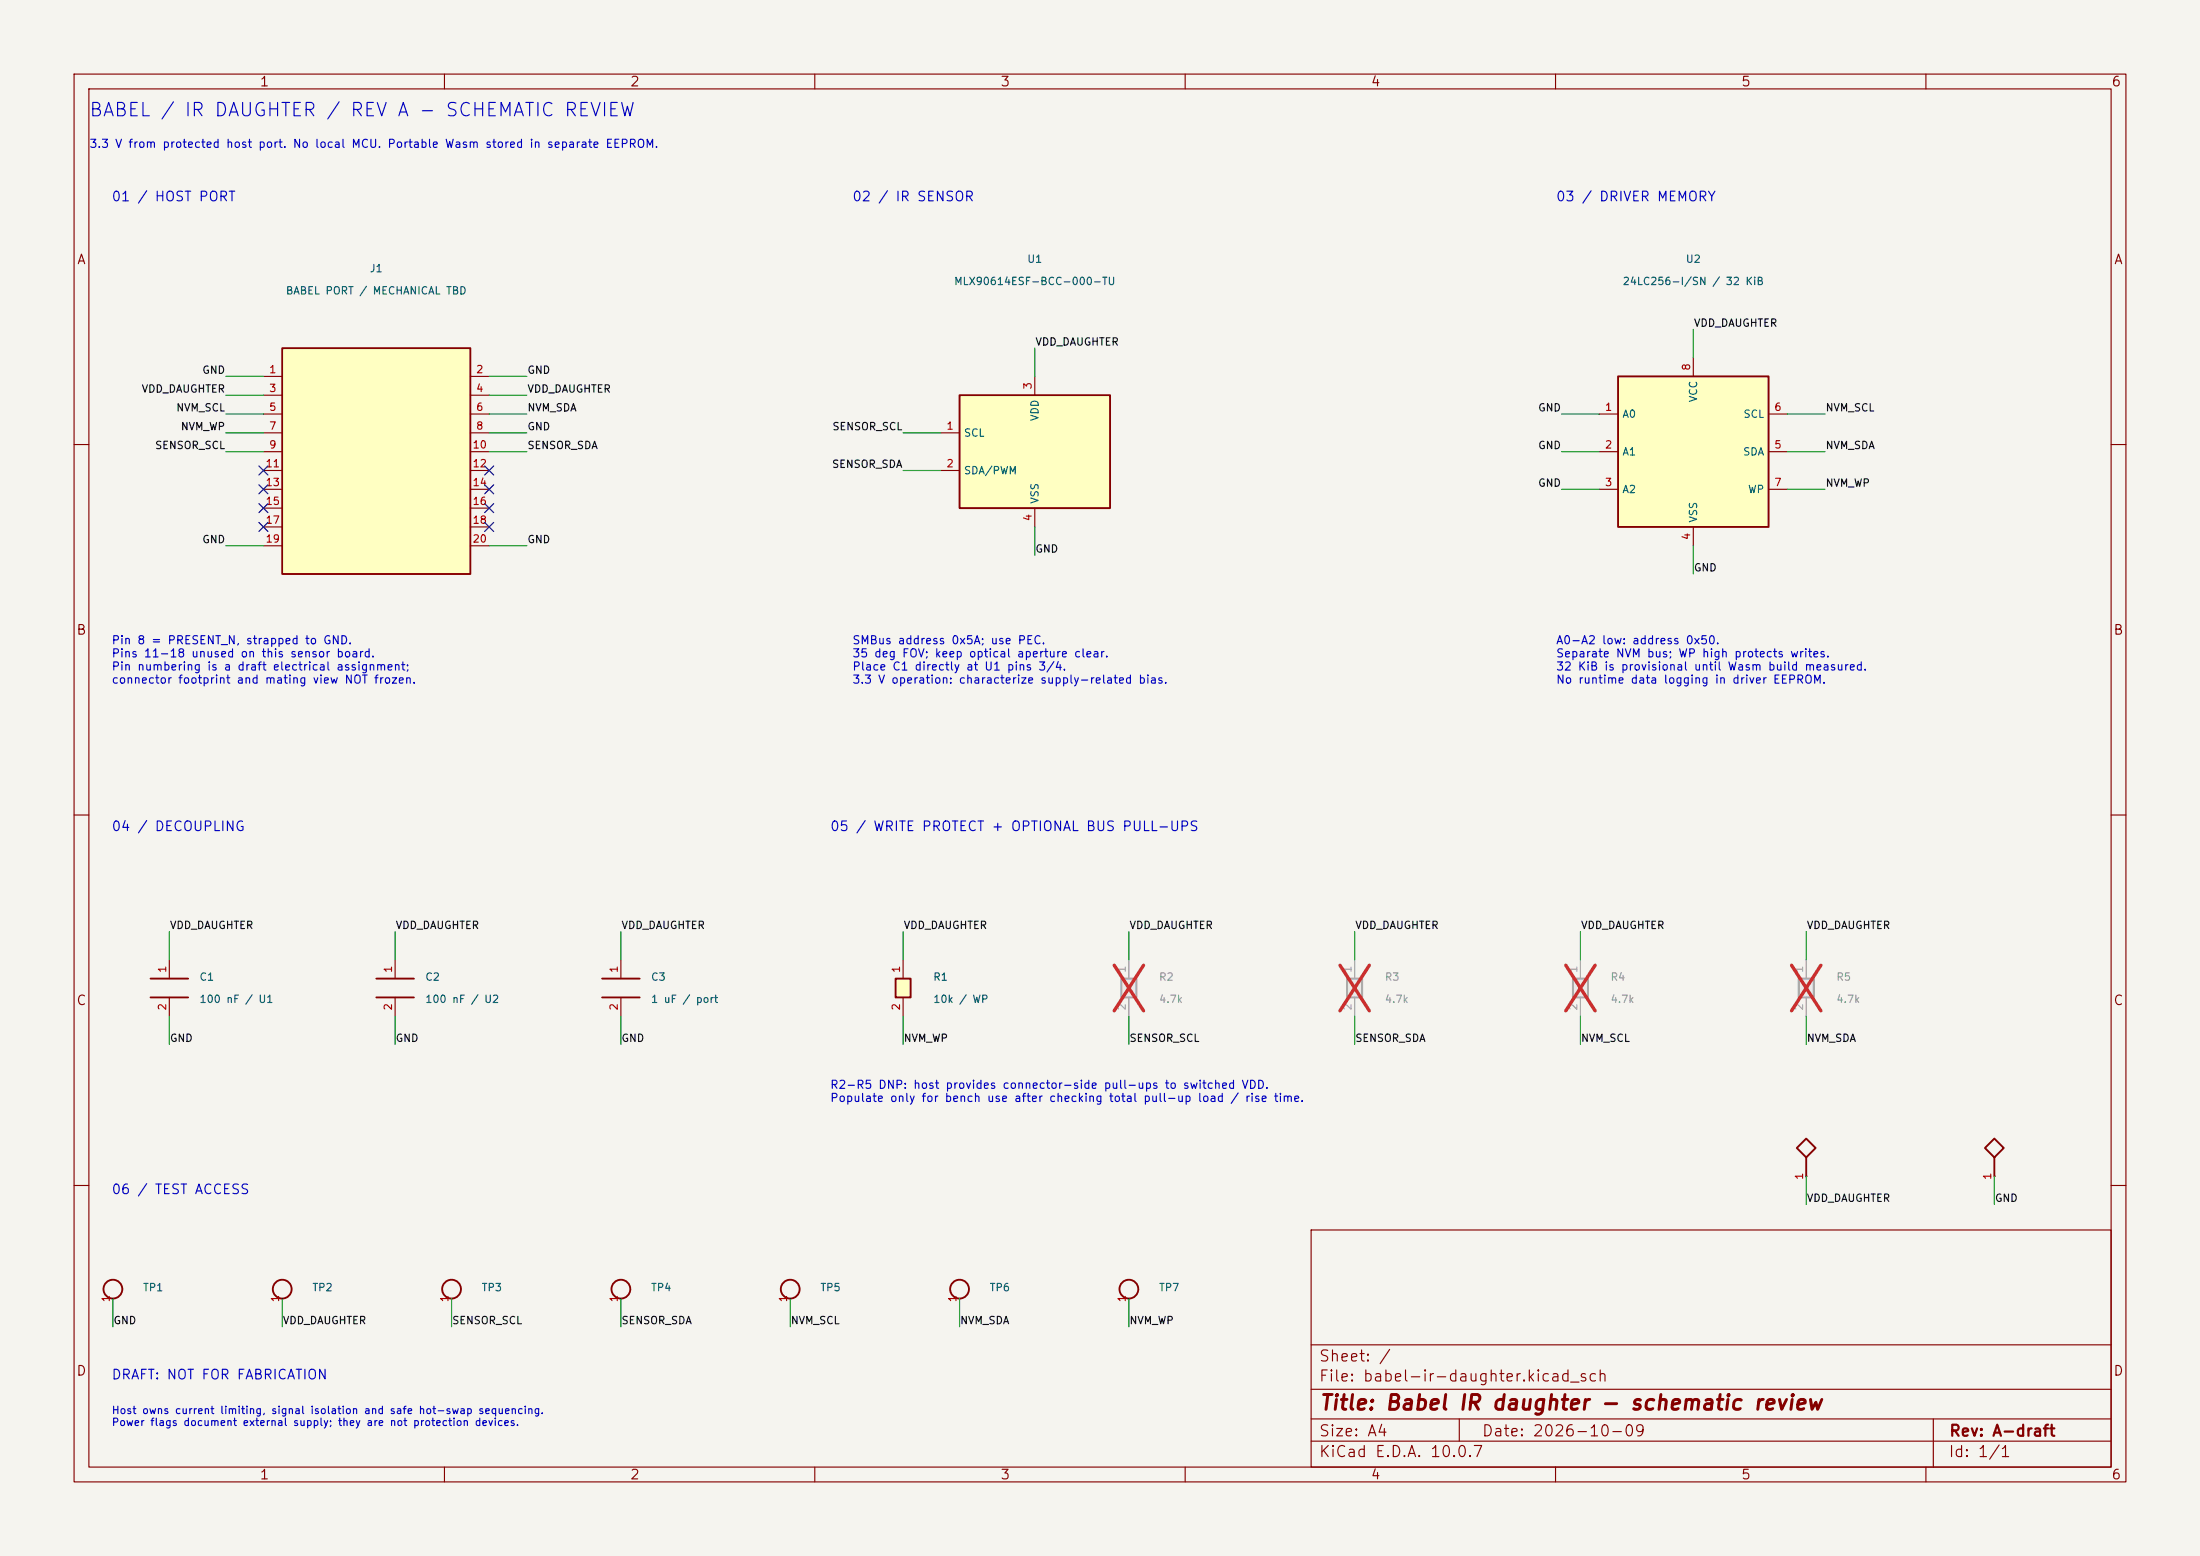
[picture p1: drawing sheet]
(kicad_sch (version 20250114) (generator "eeschema")
 (paper "A4") (title_block (title "Babel IR daughter - schematic review") (date "2026-10-09") (rev "A-draft"))
 (lib_symbols (symbol "Babel_IR:MLX90614_BCC" (pin_names (offset 0.508) ) (in_bom yes) (on_board yes)
   (property "Reference" "U" (at 0 0 0) (effects (font (size 1.0 1.0)) )) (property "Value" "MLX90614_BCC" (at 0 0 0) (effects (font (size 1.0 1.0)) ))
   (property "Footprint" "" (at 0 0 0) (effects (font (size 1.0 1.0)) (hide yes))) (property "Datasheet" "" (at 0 0 0) (effects (font (size 1.0 1.0)) (hide yes)))
   (symbol "MLX90614_BCC_0_1" (rectangle (start -10.16 7.62) (end 10.16 -7.62) (stroke (width 0.254) (type default)) (fill (type background))))
   (symbol "MLX90614_BCC_1_1" (pin input line (at -12.7 2.54 0) (length 2.54) (name "SCL" (effects (font (size 1.0 1.0)) )) (number "1" (effects (font (size 1.0 1.0)) )))(pin bidirectional line (at -12.7 -2.54 0) (length 2.54) (name "SDA/PWM" (effects (font (size 1.0 1.0)) )) (number "2" (effects (font (size 1.0 1.0)) )))(pin power_in line (at 0 10.16 270) (length 2.54) (name "VDD" (effects (font (size 1.0 1.0)) )) (number "3" (effects (font (size 1.0 1.0)) )))(pin power_in line (at 0 -10.16 90) (length 2.54) (name "VSS" (effects (font (size 1.0 1.0)) )) (number "4" (effects (font (size 1.0 1.0)) )))))
(symbol "Babel_IR:24LC256" (pin_names (offset 0.508) ) (in_bom yes) (on_board yes)
   (property "Reference" "U" (at 0 0 0) (effects (font (size 1.0 1.0)) )) (property "Value" "24LC256" (at 0 0 0) (effects (font (size 1.0 1.0)) ))
   (property "Footprint" "" (at 0 0 0) (effects (font (size 1.0 1.0)) (hide yes))) (property "Datasheet" "" (at 0 0 0) (effects (font (size 1.0 1.0)) (hide yes)))
   (symbol "24LC256_0_1" (rectangle (start -10.16 10.16) (end 10.16 -10.16) (stroke (width 0.254) (type default)) (fill (type background))))
   (symbol "24LC256_1_1" (pin input line (at -12.7 5.08 0) (length 2.54) (name "A0" (effects (font (size 1.0 1.0)) )) (number "1" (effects (font (size 1.0 1.0)) )))(pin input line (at -12.7 0 0) (length 2.54) (name "A1" (effects (font (size 1.0 1.0)) )) (number "2" (effects (font (size 1.0 1.0)) )))(pin input line (at -12.7 -5.08 0) (length 2.54) (name "A2" (effects (font (size 1.0 1.0)) )) (number "3" (effects (font (size 1.0 1.0)) )))(pin power_in line (at 0 -12.7 90) (length 2.54) (name "VSS" (effects (font (size 1.0 1.0)) )) (number "4" (effects (font (size 1.0 1.0)) )))(pin bidirectional line (at 12.7 0 180) (length 2.54) (name "SDA" (effects (font (size 1.0 1.0)) )) (number "5" (effects (font (size 1.0 1.0)) )))(pin input line (at 12.7 5.08 180) (length 2.54) (name "SCL" (effects (font (size 1.0 1.0)) )) (number "6" (effects (font (size 1.0 1.0)) )))(pin input line (at 12.7 -5.08 180) (length 2.54) (name "WP" (effects (font (size 1.0 1.0)) )) (number "7" (effects (font (size 1.0 1.0)) )))(pin power_in line (at 0 12.7 270) (length 2.54) (name "VCC" (effects (font (size 1.0 1.0)) )) (number "8" (effects (font (size 1.0 1.0)) )))))
(symbol "Babel_IR:PORT_20" (pin_names (offset 0.508) (hide yes)) (in_bom yes) (on_board yes)
   (property "Reference" "J" (at 0 0 0) (effects (font (size 1.0 1.0)) )) (property "Value" "PORT_20" (at 0 0 0) (effects (font (size 1.0 1.0)) ))
   (property "Footprint" "" (at 0 0 0) (effects (font (size 1.0 1.0)) (hide yes))) (property "Datasheet" "" (at 0 0 0) (effects (font (size 1.0 1.0)) (hide yes)))
   (symbol "PORT_20_0_1" (rectangle (start -12.7 15.24) (end 12.7 -15.24) (stroke (width 0.254) (type default)) (fill (type background))))
   (symbol "PORT_20_1_1" (pin passive line (at -15.24 11.43 0) (length 2.54) (name "1" (effects (font (size 1.0 1.0)) )) (number "1" (effects (font (size 1.0 1.0)) )))(pin passive line (at 15.24 11.43 180) (length 2.54) (name "2" (effects (font (size 1.0 1.0)) )) (number "2" (effects (font (size 1.0 1.0)) )))(pin passive line (at -15.24 8.89 0) (length 2.54) (name "3" (effects (font (size 1.0 1.0)) )) (number "3" (effects (font (size 1.0 1.0)) )))(pin passive line (at 15.24 8.89 180) (length 2.54) (name "4" (effects (font (size 1.0 1.0)) )) (number "4" (effects (font (size 1.0 1.0)) )))(pin passive line (at -15.24 6.35 0) (length 2.54) (name "5" (effects (font (size 1.0 1.0)) )) (number "5" (effects (font (size 1.0 1.0)) )))(pin passive line (at 15.24 6.35 180) (length 2.54) (name "6" (effects (font (size 1.0 1.0)) )) (number "6" (effects (font (size 1.0 1.0)) )))(pin passive line (at -15.24 3.8099999999999996 0) (length 2.54) (name "7" (effects (font (size 1.0 1.0)) )) (number "7" (effects (font (size 1.0 1.0)) )))(pin passive line (at 15.24 3.8099999999999996 180) (length 2.54) (name "8" (effects (font (size 1.0 1.0)) )) (number "8" (effects (font (size 1.0 1.0)) )))(pin passive line (at -15.24 1.2699999999999996 0) (length 2.54) (name "9" (effects (font (size 1.0 1.0)) )) (number "9" (effects (font (size 1.0 1.0)) )))(pin passive line (at 15.24 1.2699999999999996 180) (length 2.54) (name "10" (effects (font (size 1.0 1.0)) )) (number "10" (effects (font (size 1.0 1.0)) )))(pin passive line (at -15.24 -1.2699999999999996 0) (length 2.54) (name "11" (effects (font (size 1.0 1.0)) )) (number "11" (effects (font (size 1.0 1.0)) )))(pin passive line (at 15.24 -1.2699999999999996 180) (length 2.54) (name "12" (effects (font (size 1.0 1.0)) )) (number "12" (effects (font (size 1.0 1.0)) )))(pin passive line (at -15.24 -3.8100000000000005 0) (length 2.54) (name "13" (effects (font (size 1.0 1.0)) )) (number "13" (effects (font (size 1.0 1.0)) )))(pin passive line (at 15.24 -3.8100000000000005 180) (length 2.54) (name "14" (effects (font (size 1.0 1.0)) )) (number "14" (effects (font (size 1.0 1.0)) )))(pin passive line (at -15.24 -6.350000000000001 0) (length 2.54) (name "15" (effects (font (size 1.0 1.0)) )) (number "15" (effects (font (size 1.0 1.0)) )))(pin passive line (at 15.24 -6.350000000000001 180) (length 2.54) (name "16" (effects (font (size 1.0 1.0)) )) (number "16" (effects (font (size 1.0 1.0)) )))(pin passive line (at -15.24 -8.89 0) (length 2.54) (name "17" (effects (font (size 1.0 1.0)) )) (number "17" (effects (font (size 1.0 1.0)) )))(pin passive line (at 15.24 -8.89 180) (length 2.54) (name "18" (effects (font (size 1.0 1.0)) )) (number "18" (effects (font (size 1.0 1.0)) )))(pin passive line (at -15.24 -11.43 0) (length 2.54) (name "19" (effects (font (size 1.0 1.0)) )) (number "19" (effects (font (size 1.0 1.0)) )))(pin passive line (at 15.24 -11.43 180) (length 2.54) (name "20" (effects (font (size 1.0 1.0)) )) (number "20" (effects (font (size 1.0 1.0)) )))))
(symbol "Babel_IR:R" (pin_names (offset 0.508) ) (in_bom yes) (on_board yes)
   (property "Reference" "R" (at 0 0 0) (effects (font (size 1.0 1.0)) )) (property "Value" "R" (at 0 0 0) (effects (font (size 1.0 1.0)) ))
   (property "Footprint" "" (at 0 0 0) (effects (font (size 1.0 1.0)) (hide yes))) (property "Datasheet" "" (at 0 0 0) (effects (font (size 1.0 1.0)) (hide yes)))
   (symbol "R_0_1" (rectangle (start -1.016 1.27) (end 1.016 -1.27) (stroke (width 0.254) (type default)) (fill (type background))))
   (symbol "R_1_1" (pin passive line (at 0 3.81 270) (length 2.54) (name "~" (effects (font (size 1.0 1.0)) )) (number "1" (effects (font (size 1.0 1.0)) )))(pin passive line (at 0 -3.81 90) (length 2.54) (name "~" (effects (font (size 1.0 1.0)) )) (number "2" (effects (font (size 1.0 1.0)) )))))
(symbol "Babel_IR:C" (pin_names (offset 0.508) ) (in_bom yes) (on_board yes)
   (property "Reference" "C" (at 0 0 0) (effects (font (size 1.0 1.0)) )) (property "Value" "C" (at 0 0 0) (effects (font (size 1.0 1.0)) ))
   (property "Footprint" "" (at 0 0 0) (effects (font (size 1.0 1.0)) (hide yes))) (property "Datasheet" "" (at 0 0 0) (effects (font (size 1.0 1.0)) (hide yes)))
   (symbol "C_0_1" (polyline (pts (xy -2.54 -1.27) (xy 2.54 -1.27)) (stroke (width 0.254) (type default)) (fill (type none)))(polyline (pts (xy -2.54 1.27) (xy 2.54 1.27)) (stroke (width 0.254) (type default)) (fill (type none))))
   (symbol "C_1_1" (pin passive line (at 0 3.81 270) (length 2.54) (name "~" (effects (font (size 1.0 1.0)) )) (number "1" (effects (font (size 1.0 1.0)) )))(pin passive line (at 0 -3.81 90) (length 2.54) (name "~" (effects (font (size 1.0 1.0)) )) (number "2" (effects (font (size 1.0 1.0)) )))))
(symbol "Babel_IR:TP" (pin_names (offset 0.508) ) (in_bom yes) (on_board yes)
   (property "Reference" "TP" (at 0 0 0) (effects (font (size 1.0 1.0)) )) (property "Value" "TP" (at 0 0 0) (effects (font (size 1.0 1.0)) ))
   (property "Footprint" "" (at 0 0 0) (effects (font (size 1.0 1.0)) (hide yes))) (property "Datasheet" "" (at 0 0 0) (effects (font (size 1.0 1.0)) (hide yes)))
   (symbol "TP_0_1" (circle (center 0 1.27) (radius 1.27) (stroke (width 0.254) (type default)) (fill (type none))))
   (symbol "TP_1_1" (pin passive line (at 0 0 90) (length 0) (name "~" (effects (font (size 1.0 1.0)) )) (number "1" (effects (font (size 1.0 1.0)) )))))
(symbol "Babel_IR:PWR_FLAG" (pin_names (offset 0.508) ) (in_bom yes) (on_board yes)
   (property "Reference" "#FLG" (at 0 0 0) (effects (font (size 1.0 1.0)) )) (property "Value" "PWR_FLAG" (at 0 0 0) (effects (font (size 1.0 1.0)) ))
   (property "Footprint" "" (at 0 0 0) (effects (font (size 1.0 1.0)) (hide yes))) (property "Datasheet" "" (at 0 0 0) (effects (font (size 1.0 1.0)) (hide yes)))
   (symbol "PWR_FLAG_0_1" (polyline (pts (xy 0 0) (xy 0 2.54) (xy -1.27 3.81) (xy 0 5.08) (xy 1.27 3.81) (xy 0 2.54)) (stroke (width 0.254) (type default)) (fill (type none))))
   (symbol "PWR_FLAG_1_1" (pin power_out line (at 0 0 90) (length 0) (name "~" (effects (font (size 1.0 1.0)) )) (number "1" (effects (font (size 1.0 1.0)) ))))))
 (text "BABEL / IR DAUGHTER / REV A - SCHEMATIC REVIEW" (at 12 14 0) (effects (font (size 1.8 1.8)) (justify left top)))(text "3.3 V from protected host port. No local MCU. Portable Wasm stored in separate EEPROM." (at 12 19 0) (effects (font (size 1.1 1.1)) (justify left top)))(text "01 / HOST PORT" (at 15 26 0) (effects (font (size 1.3 1.3)) (justify left top)))(text "02 / IR SENSOR" (at 115 26 0) (effects (font (size 1.3 1.3)) (justify left top)))(text "03 / DRIVER MEMORY" (at 210 26 0) (effects (font (size 1.3 1.3)) (justify left top)))(symbol (lib_id "Babel_IR:PORT_20") (at 50.8 62.23 0) (unit 1) (in_bom yes) (on_board yes) (dnp no) (property "Reference" "J1" (at 50.8 36.23 0) (effects (font (size 1.0 1.0)) ))(property "Value" "BABEL PORT / MECHANICAL TBD" (at 50.8 39.23 0) (effects (font (size 1.0 1.0)) ))(property "Footprint" "" (at 50.8 62.23 0) (effects (font (size 1.0 1.0)) (hide yes)))(property "Datasheet" "" (at 50.8 62.23 0) (effects (font (size 1.0 1.0)) (hide yes))))(wire (pts (xy 35.56 50.8) (xy 30.48 50.8)) (stroke (width 0) (type default)))(label "GND" (at 30.48 50.8 180) (effects (font (size 1 1)) (justify right bottom)))(wire (pts (xy 66.04 50.8) (xy 71.12 50.8)) (stroke (width 0) (type default)))(label "GND" (at 71.12 50.8 0) (effects (font (size 1 1)) (justify left bottom)))(wire (pts (xy 35.56 53.34) (xy 30.48 53.34)) (stroke (width 0) (type default)))(label "VDD_DAUGHTER" (at 30.48 53.34 180) (effects (font (size 1 1)) (justify right bottom)))(wire (pts (xy 66.04 53.34) (xy 71.12 53.34)) (stroke (width 0) (type default)))(label "VDD_DAUGHTER" (at 71.12 53.34 0) (effects (font (size 1 1)) (justify left bottom)))(wire (pts (xy 35.56 55.88) (xy 30.48 55.88)) (stroke (width 0) (type default)))(label "NVM_SCL" (at 30.48 55.88 180) (effects (font (size 1 1)) (justify right bottom)))(wire (pts (xy 66.04 55.88) (xy 71.12 55.88)) (stroke (width 0) (type default)))(label "NVM_SDA" (at 71.12 55.88 0) (effects (font (size 1 1)) (justify left bottom)))(wire (pts (xy 35.56 58.42) (xy 30.48 58.42)) (stroke (width 0) (type default)))(label "NVM_WP" (at 30.48 58.42 180) (effects (font (size 1 1)) (justify right bottom)))(wire (pts (xy 66.04 58.42) (xy 71.12 58.42)) (stroke (width 0) (type default)))(label "GND" (at 71.12 58.42 0) (effects (font (size 1 1)) (justify left bottom)))(wire (pts (xy 35.56 60.96) (xy 30.48 60.96)) (stroke (width 0) (type default)))(label "SENSOR_SCL" (at 30.48 60.96 180) (effects (font (size 1 1)) (justify right bottom)))(wire (pts (xy 66.04 60.96) (xy 71.12 60.96)) (stroke (width 0) (type default)))(label "SENSOR_SDA" (at 71.12 60.96 0) (effects (font (size 1 1)) (justify left bottom)))(no_connect (at 35.56 63.5))(no_connect (at 66.04 63.5))(no_connect (at 35.56 66.04))(no_connect (at 66.04 66.04))(no_connect (at 35.56 68.58))(no_connect (at 66.04 68.58))(no_connect (at 35.56 71.12))(no_connect (at 66.04 71.12))(wire (pts (xy 35.56 73.66) (xy 30.48 73.66)) (stroke (width 0) (type default)))(label "GND" (at 30.48 73.66 180) (effects (font (size 1 1)) (justify right bottom)))(wire (pts (xy 66.04 73.66) (xy 71.12 73.66)) (stroke (width 0) (type default)))(label "GND" (at 71.12 73.66 0) (effects (font (size 1 1)) (justify left bottom)))(symbol (lib_id "Babel_IR:MLX90614_BCC") (at 139.7 60.96 0) (unit 1) (in_bom yes) (on_board yes) (dnp no) (property "Reference" "U1" (at 139.7 34.96 0) (effects (font (size 1.0 1.0)) ))(property "Value" "MLX90614ESF-BCC-000-TU" (at 139.7 37.96 0) (effects (font (size 1.0 1.0)) ))(property "Footprint" "" (at 139.7 60.96 0) (effects (font (size 1.0 1.0)) (hide yes)))(property "Datasheet" "https://www.melexis.com/-/media/files/documents/datasheets/mlx90614-datasheet-melexis.pdf" (at 139.7 60.96 0) (effects (font (size 1.0 1.0)) (hide yes))))(wire (pts (xy 127.0 58.42) (xy 121.92 58.42)) (stroke (width 0) (type default)))(label "SENSOR_SCL" (at 121.92 58.42 180) (effects (font (size 1 1)) (justify right bottom)))(wire (pts (xy 127.0 63.5) (xy 121.92 63.5)) (stroke (width 0) (type default)))(label "SENSOR_SDA" (at 121.92 63.5 180) (effects (font (size 1 1)) (justify right bottom)))(wire (pts (xy 139.7 50.8) (xy 139.7 46.99)) (stroke (width 0) (type default)))(label "VDD_DAUGHTER" (at 139.7 46.99 0) (effects (font (size 1 1)) (justify left bottom)))(wire (pts (xy 139.7 71.12) (xy 139.7 74.93)) (stroke (width 0) (type default)))(label "GND" (at 139.7 74.93 0) (effects (font (size 1 1)) (justify left bottom)))(symbol (lib_id "Babel_IR:24LC256") (at 228.6 60.96 0) (unit 1) (in_bom yes) (on_board yes) (dnp no) (property "Reference" "U2" (at 228.6 34.96 0) (effects (font (size 1.0 1.0)) ))(property "Value" "24LC256-I/SN / 32 KiB" (at 228.6 37.96 0) (effects (font (size 1.0 1.0)) ))(property "Footprint" "Package_SO:SOIC-8_3.9x4.9mm_P1.27mm" (at 228.6 60.96 0) (effects (font (size 1.0 1.0)) (hide yes)))(property "Datasheet" "https://ww1.microchip.com/downloads/aemDocuments/documents/MPD/ProductDocuments/DataSheets/24AA256-24LC256-24FC256-256K-I2C-Serial-EEPROM-DS20001203.pdf" (at 228.6 60.96 0) (effects (font (size 1.0 1.0)) (hide yes))))(wire (pts (xy 215.9 55.88) (xy 210.82 55.88)) (stroke (width 0) (type default)))(label "GND" (at 210.82 55.88 180) (effects (font (size 1 1)) (justify right bottom)))(wire (pts (xy 215.9 60.96) (xy 210.82 60.96)) (stroke (width 0) (type default)))(label "GND" (at 210.82 60.96 180) (effects (font (size 1 1)) (justify right bottom)))(wire (pts (xy 215.9 66.04) (xy 210.82 66.04)) (stroke (width 0) (type default)))(label "GND" (at 210.82 66.04 180) (effects (font (size 1 1)) (justify right bottom)))(wire (pts (xy 228.6 73.66) (xy 228.6 77.47)) (stroke (width 0) (type default)))(label "GND" (at 228.6 77.47 0) (effects (font (size 1 1)) (justify left bottom)))(wire (pts (xy 241.3 60.96) (xy 246.38 60.96)) (stroke (width 0) (type default)))(label "NVM_SDA" (at 246.38 60.96 0) (effects (font (size 1 1)) (justify left bottom)))(wire (pts (xy 241.3 55.88) (xy 246.38 55.88)) (stroke (width 0) (type default)))(label "NVM_SCL" (at 246.38 55.88 0) (effects (font (size 1 1)) (justify left bottom)))(wire (pts (xy 241.3 66.04) (xy 246.38 66.04)) (stroke (width 0) (type default)))(label "NVM_WP" (at 246.38 66.04 0) (effects (font (size 1 1)) (justify left bottom)))(wire (pts (xy 228.6 48.26) (xy 228.6 44.45)) (stroke (width 0) (type default)))(label "VDD_DAUGHTER" (at 228.6 44.45 0) (effects (font (size 1 1)) (justify left bottom)))(text "Pin 8 = PRESENT_N, strapped to GND.\nPins 11-18 unused on this sensor board.\nPin numbering is a draft electrical assignment;\nconnector footprint and mating view NOT frozen." (at 15 86 0) (effects (font (size 1.1 1.1)) (justify left top)))(text "SMBus address 0x5A; use PEC.\n35 deg FOV; keep optical aperture clear.\nPlace C1 directly at U1 pins 3/4.\n3.3 V operation: characterize supply-related bias." (at 115 86 0) (effects (font (size 1.1 1.1)) (justify left top)))(text "A0-A2 low: address 0x50.\nSeparate NVM bus; WP high protects writes.\n32 KiB is provisional until Wasm build measured.\nNo runtime data logging in driver EEPROM." (at 210 86 0) (effects (font (size 1.1 1.1)) (justify left top)))(text "04 / DECOUPLING" (at 15 111 0) (effects (font (size 1.3 1.3)) (justify left top)))(symbol (lib_id "Babel_IR:C") (at 22.86 133.35 0) (unit 1) (in_bom yes) (on_board yes) (dnp no) (property "Reference" "C1" (at 26.86 131.85 0) (effects (font (size 1.0 1.0))  (justify left)))(property "Value" "100 nF / U1" (at 26.86 134.85 0) (effects (font (size 1.0 1.0))  (justify left)))(property "Footprint" "Capacitor_SMD:C_0603_1608Metric" (at 22.86 133.35 0) (effects (font (size 1.0 1.0)) (hide yes)))(property "Datasheet" "" (at 22.86 133.35 0) (effects (font (size 1.0 1.0)) (hide yes))))(wire (pts (xy 22.86 129.54) (xy 22.86 125.73)) (stroke (width 0) (type default)))(label "VDD_DAUGHTER" (at 22.86 125.73 0) (effects (font (size 1 1)) (justify left bottom)))(wire (pts (xy 22.86 137.16) (xy 22.86 140.97)) (stroke (width 0) (type default)))(label "GND" (at 22.86 140.97 0) (effects (font (size 1 1)) (justify left bottom)))(symbol (lib_id "Babel_IR:C") (at 53.34 133.35 0) (unit 1) (in_bom yes) (on_board yes) (dnp no) (property "Reference" "C2" (at 57.34 131.85 0) (effects (font (size 1.0 1.0))  (justify left)))(property "Value" "100 nF / U2" (at 57.34 134.85 0) (effects (font (size 1.0 1.0))  (justify left)))(property "Footprint" "Capacitor_SMD:C_0603_1608Metric" (at 53.34 133.35 0) (effects (font (size 1.0 1.0)) (hide yes)))(property "Datasheet" "" (at 53.34 133.35 0) (effects (font (size 1.0 1.0)) (hide yes))))(wire (pts (xy 53.34 129.54) (xy 53.34 125.73)) (stroke (width 0) (type default)))(label "VDD_DAUGHTER" (at 53.34 125.73 0) (effects (font (size 1 1)) (justify left bottom)))(wire (pts (xy 53.34 137.16) (xy 53.34 140.97)) (stroke (width 0) (type default)))(label "GND" (at 53.34 140.97 0) (effects (font (size 1 1)) (justify left bottom)))(symbol (lib_id "Babel_IR:C") (at 83.82 133.35 0) (unit 1) (in_bom yes) (on_board yes) (dnp no) (property "Reference" "C3" (at 87.82 131.85 0) (effects (font (size 1.0 1.0))  (justify left)))(property "Value" "1 uF / port" (at 87.82 134.85 0) (effects (font (size 1.0 1.0))  (justify left)))(property "Footprint" "Capacitor_SMD:C_0603_1608Metric" (at 83.82 133.35 0) (effects (font (size 1.0 1.0)) (hide yes)))(property "Datasheet" "" (at 83.82 133.35 0) (effects (font (size 1.0 1.0)) (hide yes))))(wire (pts (xy 83.82 129.54) (xy 83.82 125.73)) (stroke (width 0) (type default)))(label "VDD_DAUGHTER" (at 83.82 125.73 0) (effects (font (size 1 1)) (justify left bottom)))(wire (pts (xy 83.82 137.16) (xy 83.82 140.97)) (stroke (width 0) (type default)))(label "GND" (at 83.82 140.97 0) (effects (font (size 1 1)) (justify left bottom)))(text "05 / WRITE PROTECT + OPTIONAL BUS PULL-UPS" (at 112 111 0) (effects (font (size 1.3 1.3)) (justify left top)))(symbol (lib_id "Babel_IR:R") (at 121.92 133.35 0) (unit 1) (in_bom yes) (on_board yes) (dnp no) (property "Reference" "R1" (at 125.92 131.85 0) (effects (font (size 1.0 1.0))  (justify left)))(property "Value" "10k / WP" (at 125.92 134.85 0) (effects (font (size 1.0 1.0))  (justify left)))(property "Footprint" "Resistor_SMD:R_0603_1608Metric" (at 121.92 133.35 0) (effects (font (size 1.0 1.0)) (hide yes)))(property "Datasheet" "" (at 121.92 133.35 0) (effects (font (size 1.0 1.0)) (hide yes))))(wire (pts (xy 121.92 129.54) (xy 121.92 125.73)) (stroke (width 0) (type default)))(label "VDD_DAUGHTER" (at 121.92 125.73 0) (effects (font (size 1 1)) (justify left bottom)))(wire (pts (xy 121.92 137.16) (xy 121.92 140.97)) (stroke (width 0) (type default)))(label "NVM_WP" (at 121.92 140.97 0) (effects (font (size 1 1)) (justify left bottom)))(symbol (lib_id "Babel_IR:R") (at 152.4 133.35 0) (unit 1) (in_bom yes) (on_board yes) (dnp yes) (property "Reference" "R2" (at 156.4 131.85 0) (effects (font (size 1.0 1.0))  (justify left)))(property "Value" "4.7k" (at 156.4 134.85 0) (effects (font (size 1.0 1.0))  (justify left)))(property "Footprint" "Resistor_SMD:R_0603_1608Metric" (at 152.4 133.35 0) (effects (font (size 1.0 1.0)) (hide yes)))(property "Datasheet" "" (at 152.4 133.35 0) (effects (font (size 1.0 1.0)) (hide yes))))(wire (pts (xy 152.4 129.54) (xy 152.4 125.73)) (stroke (width 0) (type default)))(label "VDD_DAUGHTER" (at 152.4 125.73 0) (effects (font (size 1 1)) (justify left bottom)))(wire (pts (xy 152.4 137.16) (xy 152.4 140.97)) (stroke (width 0) (type default)))(label "SENSOR_SCL" (at 152.4 140.97 0) (effects (font (size 1 1)) (justify left bottom)))(symbol (lib_id "Babel_IR:R") (at 182.88 133.35 0) (unit 1) (in_bom yes) (on_board yes) (dnp yes) (property "Reference" "R3" (at 186.88 131.85 0) (effects (font (size 1.0 1.0))  (justify left)))(property "Value" "4.7k" (at 186.88 134.85 0) (effects (font (size 1.0 1.0))  (justify left)))(property "Footprint" "Resistor_SMD:R_0603_1608Metric" (at 182.88 133.35 0) (effects (font (size 1.0 1.0)) (hide yes)))(property "Datasheet" "" (at 182.88 133.35 0) (effects (font (size 1.0 1.0)) (hide yes))))(wire (pts (xy 182.88 129.54) (xy 182.88 125.73)) (stroke (width 0) (type default)))(label "VDD_DAUGHTER" (at 182.88 125.73 0) (effects (font (size 1 1)) (justify left bottom)))(wire (pts (xy 182.88 137.16) (xy 182.88 140.97)) (stroke (width 0) (type default)))(label "SENSOR_SDA" (at 182.88 140.97 0) (effects (font (size 1 1)) (justify left bottom)))(symbol (lib_id "Babel_IR:R") (at 213.36 133.35 0) (unit 1) (in_bom yes) (on_board yes) (dnp yes) (property "Reference" "R4" (at 217.36 131.85 0) (effects (font (size 1.0 1.0))  (justify left)))(property "Value" "4.7k" (at 217.36 134.85 0) (effects (font (size 1.0 1.0))  (justify left)))(property "Footprint" "Resistor_SMD:R_0603_1608Metric" (at 213.36 133.35 0) (effects (font (size 1.0 1.0)) (hide yes)))(property "Datasheet" "" (at 213.36 133.35 0) (effects (font (size 1.0 1.0)) (hide yes))))(wire (pts (xy 213.36 129.54) (xy 213.36 125.73)) (stroke (width 0) (type default)))(label "VDD_DAUGHTER" (at 213.36 125.73 0) (effects (font (size 1 1)) (justify left bottom)))(wire (pts (xy 213.36 137.16) (xy 213.36 140.97)) (stroke (width 0) (type default)))(label "NVM_SCL" (at 213.36 140.97 0) (effects (font (size 1 1)) (justify left bottom)))(symbol (lib_id "Babel_IR:R") (at 243.84 133.35 0) (unit 1) (in_bom yes) (on_board yes) (dnp yes) (property "Reference" "R5" (at 247.84 131.85 0) (effects (font (size 1.0 1.0))  (justify left)))(property "Value" "4.7k" (at 247.84 134.85 0) (effects (font (size 1.0 1.0))  (justify left)))(property "Footprint" "Resistor_SMD:R_0603_1608Metric" (at 243.84 133.35 0) (effects (font (size 1.0 1.0)) (hide yes)))(property "Datasheet" "" (at 243.84 133.35 0) (effects (font (size 1.0 1.0)) (hide yes))))(wire (pts (xy 243.84 129.54) (xy 243.84 125.73)) (stroke (width 0) (type default)))(label "VDD_DAUGHTER" (at 243.84 125.73 0) (effects (font (size 1 1)) (justify left bottom)))(wire (pts (xy 243.84 137.16) (xy 243.84 140.97)) (stroke (width 0) (type default)))(label "NVM_SDA" (at 243.84 140.97 0) (effects (font (size 1 1)) (justify left bottom)))(text "R2-R5 DNP: host provides connector-side pull-ups to switched VDD.\nPopulate only for bench use after checking total pull-up load / rise time." (at 112 146 0) (effects (font (size 1.1 1.1)) (justify left top)))(text "06 / TEST ACCESS" (at 15 160 0) (effects (font (size 1.3 1.3)) (justify left top)))(symbol (lib_id "Babel_IR:TP") (at 15.24 175.26 0) (unit 1) (in_bom yes) (on_board yes) (dnp no) (property "Reference" "TP1" (at 19.240000000000002 173.76 0) (effects (font (size 1.0 1.0))  (justify left)))(property "Value" "GND" (at 19.240000000000002 176.76 0) (effects (font (size 1.0 1.0)) (hide yes) (justify left)))(property "Footprint" "TestPoint:TestPoint_Pad_D1.5mm" (at 15.24 175.26 0) (effects (font (size 1.0 1.0)) (hide yes)))(property "Datasheet" "" (at 15.24 175.26 0) (effects (font (size 1.0 1.0)) (hide yes))))(wire (pts (xy 15.24 175.26) (xy 15.24 179.07)) (stroke (width 0) (type default)))(label "GND" (at 15.24 179.07 0) (effects (font (size 1 1)) (justify left bottom)))(symbol (lib_id "Babel_IR:TP") (at 38.1 175.26 0) (unit 1) (in_bom yes) (on_board yes) (dnp no) (property "Reference" "TP2" (at 42.1 173.76 0) (effects (font (size 1.0 1.0))  (justify left)))(property "Value" "VDD_DAUGHTER" (at 42.1 176.76 0) (effects (font (size 1.0 1.0)) (hide yes) (justify left)))(property "Footprint" "TestPoint:TestPoint_Pad_D1.5mm" (at 38.1 175.26 0) (effects (font (size 1.0 1.0)) (hide yes)))(property "Datasheet" "" (at 38.1 175.26 0) (effects (font (size 1.0 1.0)) (hide yes))))(wire (pts (xy 38.1 175.26) (xy 38.1 179.07)) (stroke (width 0) (type default)))(label "VDD_DAUGHTER" (at 38.1 179.07 0) (effects (font (size 1 1)) (justify left bottom)))(symbol (lib_id "Babel_IR:TP") (at 60.96 175.26 0) (unit 1) (in_bom yes) (on_board yes) (dnp no) (property "Reference" "TP3" (at 64.96000000000001 173.76 0) (effects (font (size 1.0 1.0))  (justify left)))(property "Value" "SENSOR_SCL" (at 64.96000000000001 176.76 0) (effects (font (size 1.0 1.0)) (hide yes) (justify left)))(property "Footprint" "TestPoint:TestPoint_Pad_D1.5mm" (at 60.96 175.26 0) (effects (font (size 1.0 1.0)) (hide yes)))(property "Datasheet" "" (at 60.96 175.26 0) (effects (font (size 1.0 1.0)) (hide yes))))(wire (pts (xy 60.96 175.26) (xy 60.96 179.07)) (stroke (width 0) (type default)))(label "SENSOR_SCL" (at 60.96 179.07 0) (effects (font (size 1 1)) (justify left bottom)))(symbol (lib_id "Babel_IR:TP") (at 83.82 175.26 0) (unit 1) (in_bom yes) (on_board yes) (dnp no) (property "Reference" "TP4" (at 87.82 173.76 0) (effects (font (size 1.0 1.0))  (justify left)))(property "Value" "SENSOR_SDA" (at 87.82 176.76 0) (effects (font (size 1.0 1.0)) (hide yes) (justify left)))(property "Footprint" "TestPoint:TestPoint_Pad_D1.5mm" (at 83.82 175.26 0) (effects (font (size 1.0 1.0)) (hide yes)))(property "Datasheet" "" (at 83.82 175.26 0) (effects (font (size 1.0 1.0)) (hide yes))))(wire (pts (xy 83.82 175.26) (xy 83.82 179.07)) (stroke (width 0) (type default)))(label "SENSOR_SDA" (at 83.82 179.07 0) (effects (font (size 1 1)) (justify left bottom)))(symbol (lib_id "Babel_IR:TP") (at 106.67999999999999 175.26 0) (unit 1) (in_bom yes) (on_board yes) (dnp no) (property "Reference" "TP5" (at 110.67999999999999 173.76 0) (effects (font (size 1.0 1.0))  (justify left)))(property "Value" "NVM_SCL" (at 110.67999999999999 176.76 0) (effects (font (size 1.0 1.0)) (hide yes) (justify left)))(property "Footprint" "TestPoint:TestPoint_Pad_D1.5mm" (at 106.67999999999999 175.26 0) (effects (font (size 1.0 1.0)) (hide yes)))(property "Datasheet" "" (at 106.67999999999999 175.26 0) (effects (font (size 1.0 1.0)) (hide yes))))(wire (pts (xy 106.68 175.26) (xy 106.68 179.07)) (stroke (width 0) (type default)))(label "NVM_SCL" (at 106.68 179.07 0) (effects (font (size 1 1)) (justify left bottom)))(symbol (lib_id "Babel_IR:TP") (at 129.54 175.26 0) (unit 1) (in_bom yes) (on_board yes) (dnp no) (property "Reference" "TP6" (at 133.54 173.76 0) (effects (font (size 1.0 1.0))  (justify left)))(property "Value" "NVM_SDA" (at 133.54 176.76 0) (effects (font (size 1.0 1.0)) (hide yes) (justify left)))(property "Footprint" "TestPoint:TestPoint_Pad_D1.5mm" (at 129.54 175.26 0) (effects (font (size 1.0 1.0)) (hide yes)))(property "Datasheet" "" (at 129.54 175.26 0) (effects (font (size 1.0 1.0)) (hide yes))))(wire (pts (xy 129.54 175.26) (xy 129.54 179.07)) (stroke (width 0) (type default)))(label "NVM_SDA" (at 129.54 179.07 0) (effects (font (size 1 1)) (justify left bottom)))(symbol (lib_id "Babel_IR:TP") (at 152.4 175.26 0) (unit 1) (in_bom yes) (on_board yes) (dnp no) (property "Reference" "TP7" (at 156.4 173.76 0) (effects (font (size 1.0 1.0))  (justify left)))(property "Value" "NVM_WP" (at 156.4 176.76 0) (effects (font (size 1.0 1.0)) (hide yes) (justify left)))(property "Footprint" "TestPoint:TestPoint_Pad_D1.5mm" (at 152.4 175.26 0) (effects (font (size 1.0 1.0)) (hide yes)))(property "Datasheet" "" (at 152.4 175.26 0) (effects (font (size 1.0 1.0)) (hide yes))))(wire (pts (xy 152.4 175.26) (xy 152.4 179.07)) (stroke (width 0) (type default)))(label "NVM_WP" (at 152.4 179.07 0) (effects (font (size 1 1)) (justify left bottom)))(symbol (lib_id "Babel_IR:PWR_FLAG") (at 243.84 158.75 0) (unit 1) (in_bom no) (on_board no) (dnp no) (property "Reference" "#FLG01" (at 247.84 157.25 0) (effects (font (size 1.0 1.0)) (hide yes) (justify left)))(property "Value" "PWR_FLAG" (at 247.84 160.25 0) (effects (font (size 1.0 1.0)) (hide yes) (justify left)))(property "Footprint" "" (at 243.84 158.75 0) (effects (font (size 1.0 1.0)) (hide yes)))(property "Datasheet" "" (at 243.84 158.75 0) (effects (font (size 1.0 1.0)) (hide yes))))(wire (pts (xy 243.84 158.75) (xy 243.84 162.56)) (stroke (width 0) (type default)))(label "VDD_DAUGHTER" (at 243.84 162.56 0) (effects (font (size 1 1)) (justify left bottom)))(symbol (lib_id "Babel_IR:PWR_FLAG") (at 269.24 158.75 0) (unit 1) (in_bom no) (on_board no) (dnp no) (property "Reference" "#FLG02" (at 273.24 157.25 0) (effects (font (size 1.0 1.0)) (hide yes) (justify left)))(property "Value" "PWR_FLAG" (at 273.24 160.25 0) (effects (font (size 1.0 1.0)) (hide yes) (justify left)))(property "Footprint" "" (at 269.24 158.75 0) (effects (font (size 1.0 1.0)) (hide yes)))(property "Datasheet" "" (at 269.24 158.75 0) (effects (font (size 1.0 1.0)) (hide yes))))(wire (pts (xy 269.24 158.75) (xy 269.24 162.56)) (stroke (width 0) (type default)))(label "GND" (at 269.24 162.56 0) (effects (font (size 1 1)) (justify left bottom)))(text "Host owns current limiting, signal isolation and safe hot-swap sequencing.\nPower flags document external supply; they are not protection devices." (at 15 190 0) (effects (font (size 1 1)) (justify left top)))(text "DRAFT: NOT FOR FABRICATION" (at 15 185 0) (effects (font (size 1.3 1.3)) (justify left top))))
